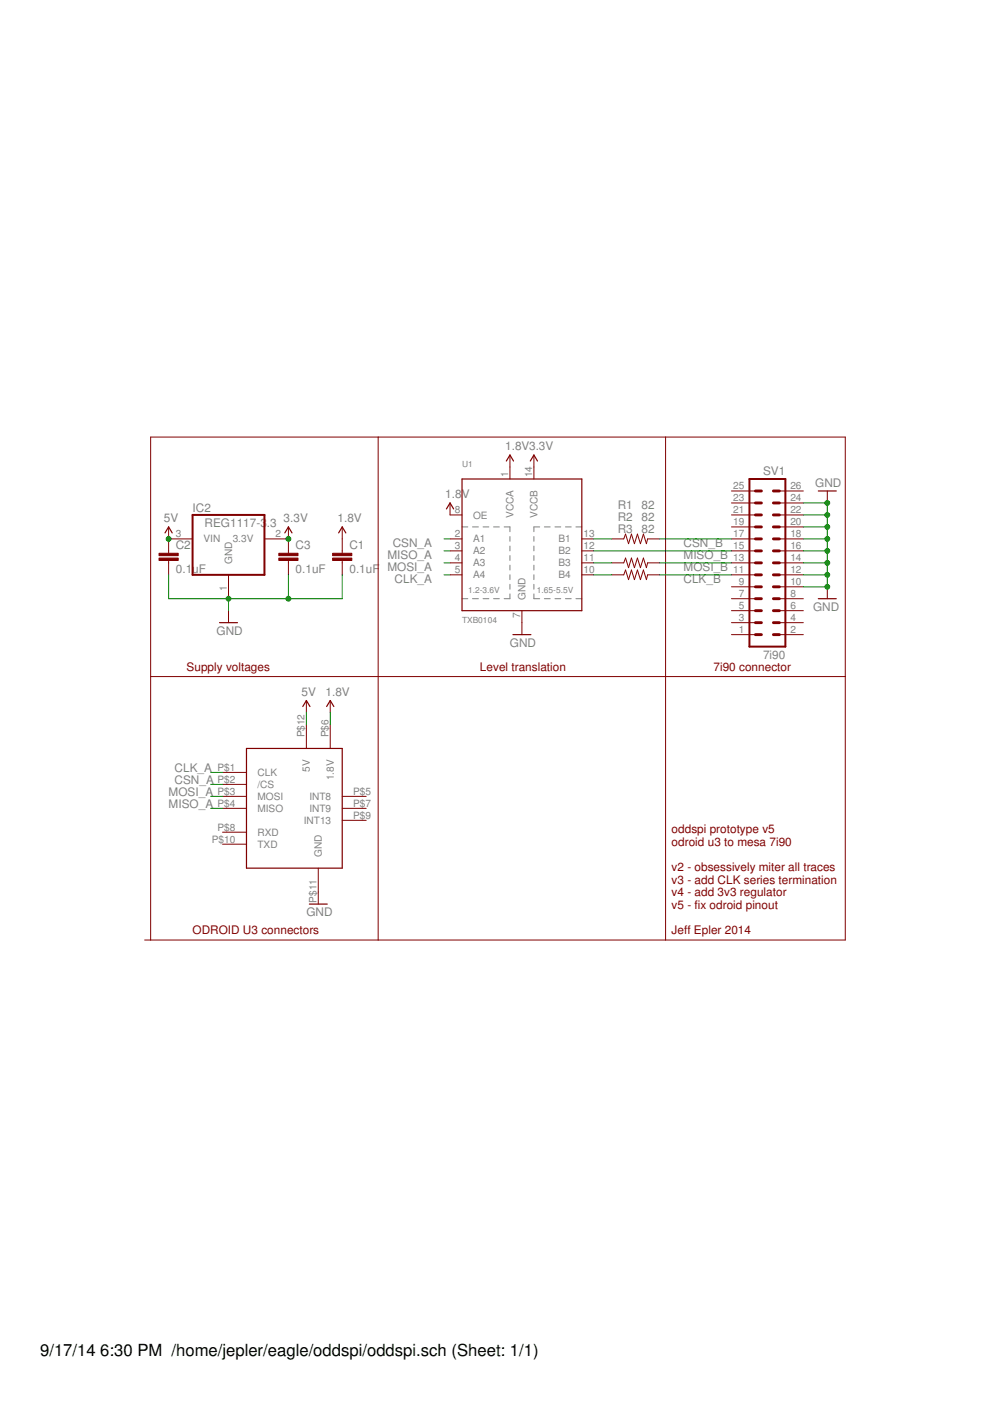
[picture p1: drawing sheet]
<?xml version="1.0" encoding="utf-8"?>
<!DOCTYPE eagle SYSTEM "eagle.dtd">
<!--
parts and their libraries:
SparkFun: Licensing: CC v3.0 Share-Alike You are welcome to use this library for commercial purposes.
SparkFun-Capacitors: Licensing: Creative Commons ShareAlike 4.0 International - https://creativecommons.org/licenses/by-sa/4.0
-->
<eagle version="6.6.0">
<drawing>
<settings>
<setting alwaysvectorfont="no"/>
<setting verticaltext="up"/>
</settings>
<grid distance="0.1" unitdist="inch" unit="inch" style="lines" multiple="1" display="no" altdistance="0.01" altunitdist="inch" altunit="inch"/>
<schematic xreflabel="%F%N/%S.%C%R" xrefpart="/%S.%C%R">
<libraries>
<library name="SparkFun">
<symbols>
<symbol name="GND">
<wire x1="-1.905" y1="0" x2="1.905" y2="0" width="0.254" layer="94"/>
<text x="-2.54" y="-2.54" size="1.778" layer="96">&gt;VALUE</text>
<pin name="GND" x="0" y="2.54" visible="off" length="short" direction="sup" rot="R270"/>
</symbol>
<symbol name="1.8V">
<wire x1="0.762" y1="1.27" x2="0" y2="2.54" width="0.254" layer="94"/>
<wire x1="0" y1="2.54" x2="-0.762" y2="1.27" width="0.254" layer="94"/>
<text x="-1.016" y="3.556" size="1.778" layer="96">&gt;VALUE</text>
<pin name="1.8V" x="0" y="0" visible="off" length="short" direction="sup" rot="R90"/>
</symbol>
<symbol name="5V">
<wire x1="0.762" y1="1.27" x2="0" y2="2.54" width="0.254" layer="94"/>
<wire x1="0" y1="2.54" x2="-0.762" y2="1.27" width="0.254" layer="94"/>
<text x="-1.016" y="3.556" size="1.778" layer="96">&gt;VALUE</text>
<pin name="5V" x="0" y="0" visible="off" length="short" direction="sup" rot="R90"/>
</symbol>
<symbol name="RESISTOR">
<wire x1="-2.54" y1="0" x2="-2.159" y2="1.016" width="0.1524" layer="94"/>
<wire x1="-2.159" y1="1.016" x2="-1.524" y2="-1.016" width="0.1524" layer="94"/>
<wire x1="-1.524" y1="-1.016" x2="-0.889" y2="1.016" width="0.1524" layer="94"/>
<wire x1="-0.889" y1="1.016" x2="-0.254" y2="-1.016" width="0.1524" layer="94"/>
<wire x1="-0.254" y1="-1.016" x2="0.381" y2="1.016" width="0.1524" layer="94"/>
<wire x1="0.381" y1="1.016" x2="1.016" y2="-1.016" width="0.1524" layer="94"/>
<wire x1="1.016" y1="-1.016" x2="1.651" y2="1.016" width="0.1524" layer="94"/>
<wire x1="1.651" y1="1.016" x2="2.286" y2="-1.016" width="0.1524" layer="94"/>
<wire x1="2.286" y1="-1.016" x2="2.54" y2="0" width="0.1524" layer="94"/>
<text x="-3.81" y="1.4986" size="1.778" layer="95">&gt;NAME</text>
<text x="-3.81" y="-3.302" size="1.778" layer="96">&gt;VALUE</text>
<pin name="2" x="5.08" y="0" visible="off" length="short" direction="pas" swaplevel="1" rot="R180"/>
<pin name="1" x="-5.08" y="0" visible="off" length="short" direction="pas" swaplevel="1"/>
</symbol>
<symbol name="3.3V">
<wire x1="0.762" y1="1.27" x2="0" y2="2.54" width="0.254" layer="94"/>
<wire x1="0" y1="2.54" x2="-0.762" y2="1.27" width="0.254" layer="94"/>
<text x="-1.016" y="3.556" size="1.778" layer="96">&gt;VALUE</text>
<pin name="3.3V" x="0" y="0" visible="off" length="short" direction="sup" rot="R90"/>
</symbol>
</symbols>
<devicesets>
<deviceset name="GND" prefix="GND">
<gates>
<gate name="1" symbol="GND" x="0" y="0"/>
</gates>
<devices>
<device name="">
<technologies>
<technology name=""/>
</technologies>
</device>
</devices>
</deviceset>
<deviceset name="1.8V">
<gates>
<gate name="G$1" symbol="1.8V" x="0" y="0"/>
</gates>
<devices>
<device name="">
<technologies>
<technology name=""/>
</technologies>
</device>
</devices>
</deviceset>
<deviceset name="5V">
<gates>
<gate name="G$1" symbol="5V" x="0" y="0"/>
</gates>
<devices>
<device name="">
<technologies>
<technology name=""/>
</technologies>
</device>
</devices>
</deviceset>
<deviceset name="RESISTOR" prefix="R" uservalue="yes">
<gates>
<gate name="G$1" symbol="RESISTOR" x="0" y="0"/>
</gates>
<devices>
<device name="1206" package="1206">
<connects>
<connect gate="G$1" pin="1" pad="1"/>
<connect gate="G$1" pin="2" pad="2"/>
</connects>
<technologies>
<technology name=""/>
</technologies>
</device>
<device name="AXIAL-0.3" package="AXIAL-0.3">
<connects>
<connect gate="G$1" pin="1" pad="P$1"/>
<connect gate="G$1" pin="2" pad="P$2"/>
</connects>
<technologies>
<technology name=""/>
</technologies>
</device>
<device name="2010" package="R2010">
<connects>
<connect gate="G$1" pin="1" pad="1"/>
<connect gate="G$1" pin="2" pad="2"/>
</connects>
<technologies>
<technology name=""/>
</technologies>
</device>
<device name="0805-RES" package="0805">
<connects>
<connect gate="G$1" pin="1" pad="1"/>
<connect gate="G$1" pin="2" pad="2"/>
</connects>
<technologies>
<technology name=""/>
</technologies>
</device>
<device name="0603-RES" package="0603-RES">
<connects>
<connect gate="G$1" pin="1" pad="1"/>
<connect gate="G$1" pin="2" pad="2"/>
</connects>
<technologies>
<technology name=""/>
</technologies>
</device>
<device name="0402-RES" package="0402-RES">
<connects>
<connect gate="G$1" pin="1" pad="1"/>
<connect gate="G$1" pin="2" pad="2"/>
</connects>
<technologies>
<technology name=""/>
</technologies>
</device>
<device name="PTH-1/6W" package="1/6W-RES">
<connects>
<connect gate="G$1" pin="1" pad="1"/>
<connect gate="G$1" pin="2" pad="2"/>
</connects>
<technologies>
<technology name=""/>
</technologies>
</device>
<device name="2512" package="R2512">
<connects>
<connect gate="G$1" pin="1" pad="1"/>
<connect gate="G$1" pin="2" pad="2"/>
</connects>
<technologies>
<technology name=""/>
</technologies>
</device>
<device name="PTH-1/4W" package="AXIAL-0.4">
<connects>
<connect gate="G$1" pin="1" pad="P$1"/>
<connect gate="G$1" pin="2" pad="P$2"/>
</connects>
<technologies>
<technology name=""/>
</technologies>
</device>
<device name="PTH-1/2W" package="AXIAL-0.5">
<connects>
<connect gate="G$1" pin="1" pad="P$1"/>
<connect gate="G$1" pin="2" pad="P$2"/>
</connects>
<technologies>
<technology name=""/>
</technologies>
</device>
<device name="PTH-1W" package="AXIAL-0.6">
<connects>
<connect gate="G$1" pin="1" pad="P$1"/>
<connect gate="G$1" pin="2" pad="P$2"/>
</connects>
<technologies>
<technology name=""/>
</technologies>
</device>
<device name="PTH-2W" package="AXIAL-0.8">
<connects>
<connect gate="G$1" pin="1" pad="P$1"/>
<connect gate="G$1" pin="2" pad="P$2"/>
</connects>
<technologies>
<technology name=""/>
</technologies>
</device>
<device name="KIT" package="AXIAL-0.3-KIT">
<connects>
<connect gate="G$1" pin="1" pad="P$1"/>
<connect gate="G$1" pin="2" pad="P$2"/>
</connects>
<technologies>
<technology name=""/>
</technologies>
</device>
</devices>
</deviceset>
<deviceset name="3.3V" prefix="P+">
<gates>
<gate name="G$1" symbol="3.3V" x="0" y="0"/>
</gates>
<devices>
<device name="">
<technologies>
<technology name=""/>
</technologies>
</device>
</devices>
</deviceset>
</devicesets>
</library>
<library name="SparkFun-Capacitors">
<symbols>
<symbol name="CAP">
<wire x1="0" y1="2.54" x2="0" y2="2.032" width="0.1524" layer="94"/>
<wire x1="0" y1="0" x2="0" y2="0.508" width="0.1524" layer="94"/>
<text x="1.524" y="2.921" size="1.778" layer="95">&gt;NAME</text>
<text x="1.524" y="-2.159" size="1.778" layer="96">&gt;VALUE</text>
<rectangle x1="-2.032" y1="0.508" x2="2.032" y2="1.016" layer="94"/>
<rectangle x1="-2.032" y1="1.524" x2="2.032" y2="2.032" layer="94"/>
<pin name="1" x="0" y="5.08" visible="off" length="short" direction="pas" swaplevel="1" rot="R270"/>
<pin name="2" x="0" y="-2.54" visible="off" length="short" direction="pas" swaplevel="1" rot="R90"/>
</symbol>
</symbols>
<devicesets>
<deviceset name="0.1UF-25V(+80/-20%)(0603)" prefix="C" uservalue="yes">
<gates>
<gate name="G$1" symbol="CAP" x="0" y="-2.54"/>
</gates>
<devices>
<device name="" package="0603-CAP">
<connects>
<connect gate="G$1" pin="1" pad="1"/>
<connect gate="G$1" pin="2" pad="2"/>
</connects>
<technologies>
<technology name="">
<attribute name="PROD_ID" value="CAP-00810"/>
<attribute name="VALUE" value="0.1uF" constant="no"/>
</technology>
</technologies>
</device>
</devices>
</deviceset>
</devicesets>
</library>
<library name="odroid-u3">
<symbols>
<symbol name="ODROID-U3">
<pin name="CLK" x="-5.08" y="20.32" length="middle"/>
<pin name="/CS" x="-5.08" y="17.78" length="middle"/>
<pin name="MOSI" x="-5.08" y="15.24" length="middle" direction="out"/>
<pin name="MISO" x="-5.08" y="12.7" length="middle" direction="in"/>
<pin name="INT8" x="25.4" y="15.24" length="middle" swaplevel="1" rot="R180"/>
<pin name="1.8V" x="17.78" y="30.48" length="middle" direction="sup" rot="R270"/>
<pin name="INT9" x="25.4" y="12.7" length="middle" swaplevel="1" rot="R180"/>
<pin name="RXD" x="-5.08" y="7.62" length="middle"/>
<pin name="INT13" x="25.4" y="10.16" length="middle" swaplevel="2" rot="R180"/>
<pin name="TXD" x="-5.08" y="5.08" length="middle"/>
<pin name="GND" x="15.24" y="-5.08" length="middle" direction="sup" rot="R90"/>
<pin name="5V" x="12.7" y="30.48" length="middle" direction="sup" rot="R270"/>
<wire x1="0" y1="0" x2="20.32" y2="0" width="0.254" layer="94"/>
<wire x1="20.32" y1="0" x2="20.32" y2="25.4" width="0.254" layer="94"/>
<wire x1="20.32" y1="25.4" x2="0" y2="25.4" width="0.254" layer="94"/>
<wire x1="0" y1="25.4" x2="0" y2="0" width="0.254" layer="94"/>
</symbol>
<symbol name="REG1117-3.3">
<wire x1="-7.62" y1="-7.62" x2="7.62" y2="-7.62" width="0.4064" layer="94"/>
<wire x1="7.62" y1="-7.62" x2="7.62" y2="5.08" width="0.4064" layer="94"/>
<wire x1="7.62" y1="5.08" x2="-7.62" y2="5.08" width="0.4064" layer="94"/>
<wire x1="-7.62" y1="5.08" x2="-7.62" y2="-7.62" width="0.4064" layer="94"/>
<text x="-7.62" y="5.715" size="1.778" layer="95" ratio="10">&gt;NAME</text>
<text x="-5.08" y="2.54" size="1.778" layer="96" ratio="10">&gt;VALUE</text>
<pin name="VIN" x="-12.7" y="0" length="middle" direction="in"/>
<pin name="3.3V" x="12.7" y="0" length="middle" direction="sup" rot="R180"/>
<pin name="GND" x="0" y="-12.7" length="middle" direction="pwr" rot="R90"/>
</symbol>
<symbol name="TXB0104PWR">
<wire x1="-12.7" y1="15.24" x2="12.7" y2="15.24" width="0.254" layer="94"/>
<wire x1="12.7" y1="15.24" x2="12.7" y2="-12.7" width="0.254" layer="94"/>
<wire x1="12.7" y1="-12.7" x2="-12.7" y2="-12.7" width="0.254" layer="94"/>
<wire x1="-12.7" y1="-12.7" x2="-12.7" y2="15.24" width="0.254" layer="94"/>
<wire x1="-12.7" y1="-10.16" x2="-2.54" y2="-10.16" width="0.127" layer="97" style="shortdash"/>
<wire x1="-2.54" y1="-10.16" x2="-2.54" y2="5.08" width="0.127" layer="97" style="shortdash"/>
<wire x1="-2.54" y1="5.08" x2="-12.7" y2="5.08" width="0.127" layer="97" style="shortdash"/>
<wire x1="12.7" y1="5.08" x2="2.54" y2="5.08" width="0.127" layer="97" style="shortdash"/>
<wire x1="2.54" y1="5.08" x2="2.54" y2="-10.16" width="0.127" layer="97" style="shortdash"/>
<wire x1="2.54" y1="-10.16" x2="12.7" y2="-10.16" width="0.127" layer="97" style="shortdash"/>
<text x="-12.7" y="17.78" size="1.27" layer="95">&gt;NAME</text>
<text x="-12.7" y="-15.24" size="1.27" layer="96">&gt;VALUE</text>
<text x="-11.43" y="-8.89" size="1.27" layer="97">1.2-3.6V</text>
<text x="3.175" y="-8.89" size="1.27" layer="97">1.65-5.5V</text>
<pin name="VCCA" x="-2.54" y="17.78" length="short" rot="R270"/>
<pin name="A1" x="-15.24" y="2.54" length="short" swaplevel="1"/>
<pin name="A2" x="-15.24" y="0" length="short" swaplevel="1"/>
<pin name="A3" x="-15.24" y="-2.54" length="short" swaplevel="1"/>
<pin name="A4" x="-15.24" y="-5.08" length="short" swaplevel="1"/>
<pin name="GND" x="0" y="-15.24" length="short" rot="R90"/>
<pin name="VCCB" x="2.54" y="17.78" length="short" rot="R270"/>
<pin name="B1" x="15.24" y="2.54" length="short" swaplevel="2" rot="R180"/>
<pin name="B2" x="15.24" y="0" length="short" swaplevel="2" rot="R180"/>
<pin name="B3" x="15.24" y="-2.54" length="short" swaplevel="2" rot="R180"/>
<pin name="B4" x="15.24" y="-5.08" length="short" swaplevel="2" rot="R180"/>
<pin name="OE" x="-15.24" y="7.62" length="short"/>
</symbol>
</symbols>
<devicesets>
<deviceset name="ODROID-U3">
<gates>
<gate name="G$1" symbol="ODROID-U3" x="-12.7" y="-12.7"/>
</gates>
<devices>
<device name="" package="U3V05">
<connects>
<connect gate="G$1" pin="/CS" pad="P$2"/>
<connect gate="G$1" pin="1.8V" pad="P$6"/>
<connect gate="G$1" pin="5V" pad="P$12"/>
<connect gate="G$1" pin="CLK" pad="P$1"/>
<connect gate="G$1" pin="GND" pad="P$11"/>
<connect gate="G$1" pin="INT13" pad="P$9"/>
<connect gate="G$1" pin="INT8" pad="P$5"/>
<connect gate="G$1" pin="INT9" pad="P$7"/>
<connect gate="G$1" pin="MISO" pad="P$4"/>
<connect gate="G$1" pin="MOSI" pad="P$3"/>
<connect gate="G$1" pin="RXD" pad="P$8"/>
<connect gate="G$1" pin="TXD" pad="P$10"/>
</connects>
<technologies>
<technology name=""/>
</technologies>
</device>
<device name="PINSONLY" package="U3V05H">
<connects>
<connect gate="G$1" pin="/CS" pad="P$2"/>
<connect gate="G$1" pin="1.8V" pad="P$6"/>
<connect gate="G$1" pin="5V" pad="P$12"/>
<connect gate="G$1" pin="CLK" pad="P$1"/>
<connect gate="G$1" pin="GND" pad="P$11"/>
<connect gate="G$1" pin="INT13" pad="P$9"/>
<connect gate="G$1" pin="INT8" pad="P$5"/>
<connect gate="G$1" pin="INT9" pad="P$7"/>
<connect gate="G$1" pin="MISO" pad="P$4"/>
<connect gate="G$1" pin="MOSI" pad="P$3"/>
<connect gate="G$1" pin="RXD" pad="P$8"/>
<connect gate="G$1" pin="TXD" pad="P$10"/>
</connects>
<technologies>
<technology name=""/>
</technologies>
</device>
</devices>
</deviceset>
<deviceset name="REG1117-3.3" prefix="IC">
<gates>
<gate name="G$1" symbol="REG1117-3.3" x="0" y="0"/>
</gates>
<devices>
<device name="" package="SOT223">
<connects>
<connect gate="G$1" pin="3.3V" pad="2"/>
<connect gate="G$1" pin="GND" pad="1"/>
<connect gate="G$1" pin="VIN" pad="3"/>
</connects>
<technologies>
<technology name="">
<attribute name="MF" value="" constant="no"/>
<attribute name="MPN" value="REG1117" constant="no"/>
<attribute name="OC_FARNELL" value="1097566" constant="no"/>
<attribute name="OC_NEWARK" value="14P6981" constant="no"/>
</technology>
</technologies>
</device>
<device name="F" package="DD-3">
<connects>
<connect gate="G$1" pin="3.3V" pad="2"/>
<connect gate="G$1" pin="GND" pad="1"/>
<connect gate="G$1" pin="VIN" pad="3"/>
</connects>
<technologies>
<technology name="">
<attribute name="MF" value="TEXAS INSTRUMENTS" constant="no"/>
<attribute name="MPN" value="REG1117FAKTTT" constant="no"/>
<attribute name="OC_FARNELL" value="1296120" constant="no"/>
<attribute name="OC_NEWARK" value="87H2562" constant="no"/>
</technology>
</technologies>
</device>
</devices>
</deviceset>
<deviceset name="TXB0104PWR" prefix="U" uservalue="yes">
<gates>
<gate name="G$1" symbol="TXB0104PWR" x="0" y="0"/>
</gates>
<devices>
<device name="" package="TSSOP14">
<connects>
<connect gate="G$1" pin="A1" pad="2"/>
<connect gate="G$1" pin="A2" pad="3"/>
<connect gate="G$1" pin="A3" pad="4"/>
<connect gate="G$1" pin="A4" pad="5"/>
<connect gate="G$1" pin="B1" pad="13"/>
<connect gate="G$1" pin="B2" pad="12"/>
<connect gate="G$1" pin="B3" pad="11"/>
<connect gate="G$1" pin="B4" pad="10"/>
<connect gate="G$1" pin="GND" pad="7"/>
<connect gate="G$1" pin="OE" pad="8"/>
<connect gate="G$1" pin="VCCA" pad="1"/>
<connect gate="G$1" pin="VCCB" pad="14"/>
</connects>
<technologies>
<technology name=""/>
</technologies>
</device>
<device name="SOIC14" package="SO14">
<connects>
<connect gate="G$1" pin="A1" pad="2"/>
<connect gate="G$1" pin="A2" pad="3"/>
<connect gate="G$1" pin="A3" pad="4"/>
<connect gate="G$1" pin="A4" pad="5"/>
<connect gate="G$1" pin="B1" pad="13"/>
<connect gate="G$1" pin="B2" pad="12"/>
<connect gate="G$1" pin="B3" pad="11"/>
<connect gate="G$1" pin="B4" pad="10"/>
<connect gate="G$1" pin="GND" pad="7"/>
<connect gate="G$1" pin="OE" pad="8"/>
<connect gate="G$1" pin="VCCA" pad="1"/>
<connect gate="G$1" pin="VCCB" pad="14"/>
</connects>
<technologies>
<technology name="">
<attribute name="PROD_ID" value="IC-11329"/>
</technology>
</technologies>
</device>
</devices>
</deviceset>
</devicesets>
</library>
<library name="con-harting-ml">
<symbols>
<symbol name="26P">
<wire x1="3.81" y1="-17.78" x2="-3.81" y2="-17.78" width="0.4064" layer="94"/>
<wire x1="-3.81" y1="17.78" x2="-3.81" y2="-17.78" width="0.4064" layer="94"/>
<wire x1="-3.81" y1="17.78" x2="3.81" y2="17.78" width="0.4064" layer="94"/>
<wire x1="3.81" y1="-17.78" x2="3.81" y2="17.78" width="0.4064" layer="94"/>
<wire x1="1.27" y1="-5.08" x2="2.54" y2="-5.08" width="0.6096" layer="94"/>
<wire x1="1.27" y1="-7.62" x2="2.54" y2="-7.62" width="0.6096" layer="94"/>
<wire x1="1.27" y1="-10.16" x2="2.54" y2="-10.16" width="0.6096" layer="94"/>
<wire x1="1.27" y1="-12.7" x2="2.54" y2="-12.7" width="0.6096" layer="94"/>
<wire x1="1.27" y1="-15.24" x2="2.54" y2="-15.24" width="0.6096" layer="94"/>
<wire x1="-2.54" y1="-5.08" x2="-1.27" y2="-5.08" width="0.6096" layer="94"/>
<wire x1="-2.54" y1="-7.62" x2="-1.27" y2="-7.62" width="0.6096" layer="94"/>
<wire x1="-2.54" y1="-10.16" x2="-1.27" y2="-10.16" width="0.6096" layer="94"/>
<wire x1="-2.54" y1="-12.7" x2="-1.27" y2="-12.7" width="0.6096" layer="94"/>
<wire x1="-2.54" y1="-15.24" x2="-1.27" y2="-15.24" width="0.6096" layer="94"/>
<wire x1="1.27" y1="-2.54" x2="2.54" y2="-2.54" width="0.6096" layer="94"/>
<wire x1="1.27" y1="0" x2="2.54" y2="0" width="0.6096" layer="94"/>
<wire x1="1.27" y1="2.54" x2="2.54" y2="2.54" width="0.6096" layer="94"/>
<wire x1="1.27" y1="5.08" x2="2.54" y2="5.08" width="0.6096" layer="94"/>
<wire x1="1.27" y1="7.62" x2="2.54" y2="7.62" width="0.6096" layer="94"/>
<wire x1="-2.54" y1="-2.54" x2="-1.27" y2="-2.54" width="0.6096" layer="94"/>
<wire x1="-2.54" y1="0" x2="-1.27" y2="0" width="0.6096" layer="94"/>
<wire x1="-2.54" y1="2.54" x2="-1.27" y2="2.54" width="0.6096" layer="94"/>
<wire x1="-2.54" y1="5.08" x2="-1.27" y2="5.08" width="0.6096" layer="94"/>
<wire x1="-2.54" y1="7.62" x2="-1.27" y2="7.62" width="0.6096" layer="94"/>
<wire x1="1.27" y1="10.16" x2="2.54" y2="10.16" width="0.6096" layer="94"/>
<wire x1="1.27" y1="12.7" x2="2.54" y2="12.7" width="0.6096" layer="94"/>
<wire x1="1.27" y1="15.24" x2="2.54" y2="15.24" width="0.6096" layer="94"/>
<wire x1="-2.54" y1="10.16" x2="-1.27" y2="10.16" width="0.6096" layer="94"/>
<wire x1="-2.54" y1="12.7" x2="-1.27" y2="12.7" width="0.6096" layer="94"/>
<wire x1="-2.54" y1="15.24" x2="-1.27" y2="15.24" width="0.6096" layer="94"/>
<text x="-3.81" y="-20.32" size="1.778" layer="96">&gt;VALUE</text>
<text x="-3.81" y="18.542" size="1.778" layer="95">&gt;NAME</text>
<pin name="1" x="7.62" y="-15.24" visible="pad" length="middle" direction="pas" swaplevel="1" rot="R180"/>
<pin name="3" x="7.62" y="-12.7" visible="pad" length="middle" direction="pas" swaplevel="1" rot="R180"/>
<pin name="5" x="7.62" y="-10.16" visible="pad" length="middle" direction="pas" swaplevel="1" rot="R180"/>
<pin name="7" x="7.62" y="-7.62" visible="pad" length="middle" direction="pas" swaplevel="1" rot="R180"/>
<pin name="9" x="7.62" y="-5.08" visible="pad" length="middle" direction="pas" swaplevel="1" rot="R180"/>
<pin name="11" x="7.62" y="-2.54" visible="pad" length="middle" direction="pas" swaplevel="1" rot="R180"/>
<pin name="13" x="7.62" y="0" visible="pad" length="middle" direction="pas" swaplevel="1" rot="R180"/>
<pin name="15" x="7.62" y="2.54" visible="pad" length="middle" direction="pas" swaplevel="1" rot="R180"/>
<pin name="17" x="7.62" y="5.08" visible="pad" length="middle" direction="pas" swaplevel="1" rot="R180"/>
<pin name="19" x="7.62" y="7.62" visible="pad" length="middle" direction="pas" swaplevel="1" rot="R180"/>
<pin name="21" x="7.62" y="10.16" visible="pad" length="middle" direction="pas" swaplevel="1" rot="R180"/>
<pin name="23" x="7.62" y="12.7" visible="pad" length="middle" direction="pas" swaplevel="1" rot="R180"/>
<pin name="25" x="7.62" y="15.24" visible="pad" length="middle" direction="pas" swaplevel="1" rot="R180"/>
<pin name="2" x="-7.62" y="-15.24" visible="pad" length="middle" direction="pas" swaplevel="1"/>
<pin name="4" x="-7.62" y="-12.7" visible="pad" length="middle" direction="pas" swaplevel="1"/>
<pin name="6" x="-7.62" y="-10.16" visible="pad" length="middle" direction="pas" swaplevel="1"/>
<pin name="8" x="-7.62" y="-7.62" visible="pad" length="middle" direction="pas" swaplevel="1"/>
<pin name="10" x="-7.62" y="-5.08" visible="pad" length="middle" direction="pas" swaplevel="1"/>
<pin name="12" x="-7.62" y="-2.54" visible="pad" length="middle" direction="pas" swaplevel="1"/>
<pin name="14" x="-7.62" y="0" visible="pad" length="middle" direction="pas" swaplevel="1"/>
<pin name="16" x="-7.62" y="2.54" visible="pad" length="middle" direction="pas" swaplevel="1"/>
<pin name="18" x="-7.62" y="5.08" visible="pad" length="middle" direction="pas" swaplevel="1"/>
<pin name="20" x="-7.62" y="7.62" visible="pad" length="middle" direction="pas" swaplevel="1"/>
<pin name="22" x="-7.62" y="10.16" visible="pad" length="middle" direction="pas" swaplevel="1"/>
<pin name="24" x="-7.62" y="12.7" visible="pad" length="middle" direction="pas" swaplevel="1"/>
<pin name="26" x="-7.62" y="15.24" visible="pad" length="middle" direction="pas" swaplevel="1"/>
</symbol>
</symbols>
<devicesets>
<deviceset name="ML26" prefix="SV" uservalue="yes">
<gates>
<gate name="1" symbol="26P" x="0" y="0"/>
</gates>
<devices>
<device name="" package="ML26">
<connects>
<connect gate="1" pin="1" pad="1"/>
<connect gate="1" pin="10" pad="10"/>
<connect gate="1" pin="11" pad="11"/>
<connect gate="1" pin="12" pad="12"/>
<connect gate="1" pin="13" pad="13"/>
<connect gate="1" pin="14" pad="14"/>
<connect gate="1" pin="15" pad="15"/>
<connect gate="1" pin="16" pad="16"/>
<connect gate="1" pin="17" pad="17"/>
<connect gate="1" pin="18" pad="18"/>
<connect gate="1" pin="19" pad="19"/>
<connect gate="1" pin="2" pad="2"/>
<connect gate="1" pin="20" pad="20"/>
<connect gate="1" pin="21" pad="21"/>
<connect gate="1" pin="22" pad="22"/>
<connect gate="1" pin="23" pad="23"/>
<connect gate="1" pin="24" pad="24"/>
<connect gate="1" pin="25" pad="25"/>
<connect gate="1" pin="26" pad="26"/>
<connect gate="1" pin="3" pad="3"/>
<connect gate="1" pin="4" pad="4"/>
<connect gate="1" pin="5" pad="5"/>
<connect gate="1" pin="6" pad="6"/>
<connect gate="1" pin="7" pad="7"/>
<connect gate="1" pin="8" pad="8"/>
<connect gate="1" pin="9" pad="9"/>
</connects>
<technologies>
<technology name="">
<attribute name="MF" value="" constant="no"/>
<attribute name="MPN" value="" constant="no"/>
<attribute name="OC_FARNELL" value="unknown" constant="no"/>
<attribute name="OC_NEWARK" value="unknown" constant="no"/>
</technology>
</technologies>
</device>
<device name="L" package="ML26L">
<connects>
<connect gate="1" pin="1" pad="1"/>
<connect gate="1" pin="10" pad="10"/>
<connect gate="1" pin="11" pad="11"/>
<connect gate="1" pin="12" pad="12"/>
<connect gate="1" pin="13" pad="13"/>
<connect gate="1" pin="14" pad="14"/>
<connect gate="1" pin="15" pad="15"/>
<connect gate="1" pin="16" pad="16"/>
<connect gate="1" pin="17" pad="17"/>
<connect gate="1" pin="18" pad="18"/>
<connect gate="1" pin="19" pad="19"/>
<connect gate="1" pin="2" pad="2"/>
<connect gate="1" pin="20" pad="20"/>
<connect gate="1" pin="21" pad="21"/>
<connect gate="1" pin="22" pad="22"/>
<connect gate="1" pin="23" pad="23"/>
<connect gate="1" pin="24" pad="24"/>
<connect gate="1" pin="25" pad="25"/>
<connect gate="1" pin="26" pad="26"/>
<connect gate="1" pin="3" pad="3"/>
<connect gate="1" pin="4" pad="4"/>
<connect gate="1" pin="5" pad="5"/>
<connect gate="1" pin="6" pad="6"/>
<connect gate="1" pin="7" pad="7"/>
<connect gate="1" pin="8" pad="8"/>
<connect gate="1" pin="9" pad="9"/>
</connects>
<technologies>
<technology name="">
<attribute name="MF" value="" constant="no"/>
<attribute name="MPN" value="" constant="no"/>
<attribute name="OC_FARNELL" value="unknown" constant="no"/>
<attribute name="OC_NEWARK" value="unknown" constant="no"/>
</technology>
</technologies>
</device>
<device name="3M" package="3M_26">
<connects>
<connect gate="1" pin="1" pad="1"/>
<connect gate="1" pin="10" pad="10"/>
<connect gate="1" pin="11" pad="11"/>
<connect gate="1" pin="12" pad="12"/>
<connect gate="1" pin="13" pad="13"/>
<connect gate="1" pin="14" pad="14"/>
<connect gate="1" pin="15" pad="15"/>
<connect gate="1" pin="16" pad="16"/>
<connect gate="1" pin="17" pad="17"/>
<connect gate="1" pin="18" pad="18"/>
<connect gate="1" pin="19" pad="19"/>
<connect gate="1" pin="2" pad="2"/>
<connect gate="1" pin="20" pad="20"/>
<connect gate="1" pin="21" pad="21"/>
<connect gate="1" pin="22" pad="22"/>
<connect gate="1" pin="23" pad="23"/>
<connect gate="1" pin="24" pad="24"/>
<connect gate="1" pin="25" pad="25"/>
<connect gate="1" pin="26" pad="26"/>
<connect gate="1" pin="3" pad="3"/>
<connect gate="1" pin="4" pad="4"/>
<connect gate="1" pin="5" pad="5"/>
<connect gate="1" pin="6" pad="6"/>
<connect gate="1" pin="7" pad="7"/>
<connect gate="1" pin="8" pad="8"/>
<connect gate="1" pin="9" pad="9"/>
</connects>
<technologies>
<technology name="">
<attribute name="MF" value="" constant="no"/>
<attribute name="MPN" value="" constant="no"/>
<attribute name="OC_FARNELL" value="unknown" constant="no"/>
<attribute name="OC_NEWARK" value="unknown" constant="no"/>
</technology>
</technologies>
</device>
<device name="3ML" package="3M_26L">
<connects>
<connect gate="1" pin="1" pad="1"/>
<connect gate="1" pin="10" pad="10"/>
<connect gate="1" pin="11" pad="11"/>
<connect gate="1" pin="12" pad="12"/>
<connect gate="1" pin="13" pad="13"/>
<connect gate="1" pin="14" pad="14"/>
<connect gate="1" pin="15" pad="15"/>
<connect gate="1" pin="16" pad="16"/>
<connect gate="1" pin="17" pad="17"/>
<connect gate="1" pin="18" pad="18"/>
<connect gate="1" pin="19" pad="19"/>
<connect gate="1" pin="2" pad="2"/>
<connect gate="1" pin="20" pad="20"/>
<connect gate="1" pin="21" pad="21"/>
<connect gate="1" pin="22" pad="22"/>
<connect gate="1" pin="23" pad="23"/>
<connect gate="1" pin="24" pad="24"/>
<connect gate="1" pin="25" pad="25"/>
<connect gate="1" pin="26" pad="26"/>
<connect gate="1" pin="3" pad="3"/>
<connect gate="1" pin="4" pad="4"/>
<connect gate="1" pin="5" pad="5"/>
<connect gate="1" pin="6" pad="6"/>
<connect gate="1" pin="7" pad="7"/>
<connect gate="1" pin="8" pad="8"/>
<connect gate="1" pin="9" pad="9"/>
</connects>
<technologies>
<technology name="">
<attribute name="MF" value="" constant="no"/>
<attribute name="MPN" value="" constant="no"/>
<attribute name="OC_FARNELL" value="unknown" constant="no"/>
<attribute name="OC_NEWARK" value="unknown" constant="no"/>
</technology>
</technologies>
</device>
</devices>
</deviceset>
</devicesets>
</library>
</libraries>
<attributes>
</attributes>
<variantdefs>
</variantdefs>
<classes>
<class number="0" name="default" width="0.3048" drill="0">
</class>
<class number="1" name="sig5v" width="0.6096" drill="0">
</class>
<class number="2" name="pwr" width="0.6096" drill="0">
</class>
</classes>
<parts>
<part name="U1" library="odroid-u3" deviceset="TXB0104PWR" device="SOIC14" value="TXB0104"/>
<part name="U$5" library="SparkFun" deviceset="1.8V" device=""/>
<part name="GND2" library="SparkFun" deviceset="GND" device=""/>
<part name="C1" library="SparkFun-Capacitors" deviceset="0.1UF-25V(+80/-20%)(0603)" device="" value="0.1uF"/>
<part name="C2" library="SparkFun-Capacitors" deviceset="0.1UF-25V(+80/-20%)(0603)" device="" value="0.1uF"/>
<part name="U$7" library="SparkFun" deviceset="1.8V" device=""/>
<part name="U$9" library="SparkFun" deviceset="1.8V" device=""/>
<part name="SV1" library="con-harting-ml" deviceset="ML26" device="" value="7i90"/>
<part name="R1" library="SparkFun" deviceset="RESISTOR" device="0603-RES" value="82"/>
<part name="C3" library="SparkFun-Capacitors" deviceset="0.1UF-25V(+80/-20%)(0603)" device="" value="0.1uF"/>
<part name="P+1" library="SparkFun" deviceset="3.3V" device=""/>
<part name="GND7" library="SparkFun" deviceset="GND" device=""/>
<part name="U$12" library="SparkFun" deviceset="5V" device=""/>
<part name="P+2" library="SparkFun" deviceset="3.3V" device=""/>
<part name="R2" library="SparkFun" deviceset="RESISTOR" device="0603-RES" value="82"/>
<part name="R3" library="SparkFun" deviceset="RESISTOR" device="0603-RES" value="82"/>
<part name="U$4" library="odroid-u3" deviceset="ODROID-U3" device="" value="ODROID-U3"/>
<part name="U$6" library="SparkFun" deviceset="5V" device=""/>
<part name="U$8" library="SparkFun" deviceset="1.8V" device=""/>
<part name="GND5" library="SparkFun" deviceset="GND" device=""/>
<part name="IC2" library="odroid-u3" deviceset="REG1117-3.3" device=""/>
<part name="GND1" library="SparkFun" deviceset="GND" device=""/>
<part name="GND3" library="SparkFun" deviceset="GND" device=""/>
</parts>
<sheets>
<sheet>
<plain>
<wire x1="-1.27" y1="0" x2="0" y2="0" width="0.1524" layer="94"/>
<wire x1="48.26" y1="0" x2="109.22" y2="0" width="0.1524" layer="94"/>
<wire x1="109.22" y1="0" x2="147.32" y2="0" width="0.1524" layer="94"/>
<wire x1="147.32" y1="0" x2="147.32" y2="55.88" width="0.1524" layer="94"/>
<wire x1="147.32" y1="55.88" x2="147.32" y2="106.68" width="0.1524" layer="94"/>
<wire x1="147.32" y1="106.68" x2="109.22" y2="106.68" width="0.1524" layer="94"/>
<wire x1="109.22" y1="106.68" x2="48.26" y2="106.68" width="0.1524" layer="94"/>
<wire x1="48.26" y1="106.68" x2="0" y2="106.68" width="0.1524" layer="94"/>
<wire x1="0" y1="106.68" x2="0" y2="55.88" width="0.1524" layer="94"/>
<wire x1="0" y1="55.88" x2="0" y2="0" width="0.1524" layer="94"/>
<wire x1="0" y1="0" x2="48.26" y2="0" width="0.1524" layer="94"/>
<wire x1="48.26" y1="0" x2="48.26" y2="106.68" width="0.1524" layer="94"/>
<wire x1="0" y1="55.88" x2="109.22" y2="55.88" width="0.1524" layer="94"/>
<wire x1="109.22" y1="55.88" x2="147.32" y2="55.88" width="0.1524" layer="94"/>
<wire x1="109.22" y1="106.68" x2="109.22" y2="55.88" width="0.1524" layer="94"/>
<text x="8.89" y="1.27" size="1.778" layer="94">ODROID U3 connectors</text>
<text x="7.62" y="57.15" size="1.778" layer="94">Supply voltages</text>
<text x="69.85" y="57.15" size="1.778" layer="94">Level translation</text>
<text x="119.38" y="57.15" size="1.778" layer="94">7i90 connector</text>
<wire x1="109.22" y1="55.88" x2="109.22" y2="0" width="0.1524" layer="94"/>
<text x="110.49" y="1.27" size="1.778" layer="94">oddspi prototype v5
odroid u3 to mesa 7i90

v2 - obsessively miter all traces
v3 - add CLK series termination
v4 - add 3v3 regulator
v5 - fix odroid pinout

Jeff Epler 2014</text>
</plain>
<instances>
<instance part="U1" gate="G$1" x="78.74" y="82.55"/>
<instance part="U$5" gate="G$1" x="76.2" y="100.33"/>
<instance part="GND2" gate="1" x="78.74" y="64.77"/>
<instance part="C1" gate="G$1" x="40.64" y="80.01"/>
<instance part="C2" gate="G$1" x="3.81" y="80.01"/>
<instance part="U$7" gate="G$1" x="40.64" y="85.09"/>
<instance part="U$9" gate="G$1" x="63.5" y="90.17"/>
<instance part="SV1" gate="1" x="130.81" y="80.01" rot="MR0"/>
<instance part="R1" gate="G$1" x="102.87" y="77.47" smashed="yes">
<attribute name="NAME" x="99.06" y="91.44" size="1.778" layer="95"/>
<attribute name="VALUE" x="104.14" y="91.44" size="1.778" layer="96"/>
</instance>
<instance part="C3" gate="G$1" x="29.21" y="80.01"/>
<instance part="P+1" gate="G$1" x="29.21" y="85.09"/>
<instance part="GND7" gate="1" x="16.51" y="67.31"/>
<instance part="U$12" gate="G$1" x="3.81" y="85.09"/>
<instance part="P+2" gate="G$1" x="81.28" y="100.33"/>
<instance part="R2" gate="G$1" x="102.87" y="80.01" smashed="yes">
<attribute name="NAME" x="99.06" y="88.9" size="1.778" layer="95"/>
<attribute name="VALUE" x="104.14" y="88.9" size="1.778" layer="96"/>
</instance>
<instance part="R3" gate="G$1" x="102.87" y="85.09" smashed="yes">
<attribute name="NAME" x="99.06" y="86.36" size="1.778" layer="95"/>
<attribute name="VALUE" x="104.14" y="86.36" size="1.778" layer="96"/>
</instance>
<instance part="U$4" gate="G$1" x="20.32" y="15.24"/>
<instance part="U$6" gate="G$1" x="33.02" y="48.26"/>
<instance part="U$8" gate="G$1" x="38.1" y="48.26"/>
<instance part="GND5" gate="1" x="35.56" y="7.62"/>
<instance part="IC2" gate="G$1" x="16.51" y="85.09"/>
<instance part="GND1" gate="1" x="143.51" y="95.25" rot="MR180"/>
<instance part="GND3" gate="1" x="143.51" y="72.39" rot="MR0"/>
</instances>
<busses>
</busses>
<nets>
<net name="CLK_A" class="0">
<segment>
<label x="59.69" y="77.47" size="1.778" layer="95" rot="R180"/>
<wire x1="63.5" y1="77.47" x2="62.23" y2="77.47" width="0.1524" layer="91"/>
<pinref part="U1" gate="G$1" pin="A4"/>
</segment>
<segment>
<pinref part="U$4" gate="G$1" pin="CLK"/>
<wire x1="15.24" y1="35.56" x2="12.7" y2="35.56" width="0.1524" layer="91"/>
<label x="5.08" y="35.56" size="1.778" layer="95"/>
</segment>
</net>
<net name="MOSI_A" class="0">
<segment>
<label x="59.69" y="80.01" size="1.778" layer="95" rot="R180"/>
<wire x1="63.5" y1="80.01" x2="62.23" y2="80.01" width="0.1524" layer="91"/>
<pinref part="U1" gate="G$1" pin="A3"/>
</segment>
<segment>
<pinref part="U$4" gate="G$1" pin="MOSI"/>
<wire x1="15.24" y1="30.48" x2="12.7" y2="30.48" width="0.1524" layer="91"/>
<label x="3.81" y="30.48" size="1.778" layer="95"/>
</segment>
</net>
<net name="MISO_A" class="0">
<segment>
<label x="59.69" y="82.55" size="1.778" layer="95" rot="R180"/>
<wire x1="63.5" y1="82.55" x2="62.23" y2="82.55" width="0.1524" layer="91"/>
<pinref part="U1" gate="G$1" pin="A2"/>
</segment>
<segment>
<pinref part="U$4" gate="G$1" pin="MISO"/>
<wire x1="15.24" y1="27.94" x2="12.7" y2="27.94" width="0.1524" layer="91"/>
<label x="3.81" y="27.94" size="1.778" layer="95"/>
</segment>
</net>
<net name="CSN_A" class="0">
<segment>
<label x="59.69" y="85.09" size="1.778" layer="95" rot="R180"/>
<wire x1="63.5" y1="85.09" x2="62.23" y2="85.09" width="0.1524" layer="91"/>
<pinref part="U1" gate="G$1" pin="A1"/>
</segment>
<segment>
<pinref part="U$4" gate="G$1" pin="/CS"/>
<wire x1="15.24" y1="33.02" x2="12.7" y2="33.02" width="0.1524" layer="91"/>
<label x="5.08" y="33.02" size="1.778" layer="95"/>
</segment>
</net>
<net name="GND" class="0">
<segment>
<pinref part="U1" gate="G$1" pin="GND"/>
<pinref part="GND2" gate="1" pin="GND"/>
</segment>
<segment>
<wire x1="143.51" y1="92.71" x2="143.51" y2="90.17" width="0.1524" layer="91"/>
<wire x1="143.51" y1="90.17" x2="143.51" y2="87.63" width="0.1524" layer="91"/>
<wire x1="143.51" y1="87.63" x2="143.51" y2="85.09" width="0.1524" layer="91"/>
<wire x1="143.51" y1="85.09" x2="143.51" y2="82.55" width="0.1524" layer="91"/>
<wire x1="143.51" y1="82.55" x2="143.51" y2="80.01" width="0.1524" layer="91"/>
<wire x1="143.51" y1="80.01" x2="143.51" y2="77.47" width="0.1524" layer="91"/>
<wire x1="143.51" y1="77.47" x2="143.51" y2="74.93" width="0.1524" layer="91"/>
<wire x1="143.51" y1="74.93" x2="138.43" y2="74.93" width="0.1524" layer="91"/>
<wire x1="138.43" y1="77.47" x2="143.51" y2="77.47" width="0.1524" layer="91"/>
<junction x="143.51" y="77.47"/>
<wire x1="138.43" y1="80.01" x2="143.51" y2="80.01" width="0.1524" layer="91"/>
<junction x="143.51" y="80.01"/>
<wire x1="138.43" y1="82.55" x2="143.51" y2="82.55" width="0.1524" layer="91"/>
<junction x="143.51" y="82.55"/>
<wire x1="138.43" y1="85.09" x2="143.51" y2="85.09" width="0.1524" layer="91"/>
<junction x="143.51" y="85.09"/>
<wire x1="138.43" y1="87.63" x2="143.51" y2="87.63" width="0.1524" layer="91"/>
<junction x="143.51" y="87.63"/>
<wire x1="138.43" y1="90.17" x2="143.51" y2="90.17" width="0.1524" layer="91"/>
<junction x="143.51" y="90.17"/>
<wire x1="138.43" y1="92.71" x2="143.51" y2="92.71" width="0.1524" layer="91"/>
<pinref part="SV1" gate="1" pin="10"/>
<pinref part="SV1" gate="1" pin="12"/>
<pinref part="SV1" gate="1" pin="14"/>
<pinref part="SV1" gate="1" pin="16"/>
<pinref part="SV1" gate="1" pin="18"/>
<pinref part="SV1" gate="1" pin="20"/>
<pinref part="SV1" gate="1" pin="22"/>
<pinref part="SV1" gate="1" pin="24"/>
<pinref part="GND1" gate="1" pin="GND"/>
<junction x="143.51" y="92.71"/>
<pinref part="GND3" gate="1" pin="GND"/>
<junction x="143.51" y="74.93"/>
</segment>
<segment>
<pinref part="GND7" gate="1" pin="GND"/>
<wire x1="16.51" y1="69.85" x2="16.51" y2="72.39" width="0.1524" layer="91"/>
<wire x1="16.51" y1="72.39" x2="29.21" y2="72.39" width="0.1524" layer="91"/>
<junction x="16.51" y="72.39"/>
<pinref part="C3" gate="G$1" pin="2"/>
<wire x1="29.21" y1="72.39" x2="29.21" y2="77.47" width="0.1524" layer="91"/>
<pinref part="C2" gate="G$1" pin="2"/>
<wire x1="3.81" y1="77.47" x2="3.81" y2="72.39" width="0.1524" layer="91"/>
<wire x1="3.81" y1="72.39" x2="16.51" y2="72.39" width="0.1524" layer="91"/>
<pinref part="C1" gate="G$1" pin="2"/>
<wire x1="40.64" y1="72.39" x2="40.64" y2="77.47" width="0.1524" layer="91"/>
<wire x1="29.21" y1="72.39" x2="40.64" y2="72.39" width="0.1524" layer="91"/>
<junction x="29.21" y="72.39"/>
<pinref part="IC2" gate="G$1" pin="GND"/>
</segment>
<segment>
<pinref part="U$4" gate="G$1" pin="GND"/>
<pinref part="GND5" gate="1" pin="GND"/>
</segment>
</net>
<net name="1.8V" class="2">
<segment>
<pinref part="U1" gate="G$1" pin="VCCA"/>
<pinref part="U$5" gate="G$1" pin="1.8V"/>
</segment>
<segment>
<pinref part="C1" gate="G$1" pin="1"/>
<pinref part="U$7" gate="G$1" pin="1.8V"/>
</segment>
<segment>
<pinref part="U1" gate="G$1" pin="OE"/>
<pinref part="U$9" gate="G$1" pin="1.8V"/>
</segment>
<segment>
<pinref part="U$4" gate="G$1" pin="1.8V"/>
<pinref part="U$8" gate="G$1" pin="1.8V"/>
<wire x1="38.1" y1="48.26" x2="38.1" y2="45.72" width="0.1524" layer="91"/>
</segment>
</net>
<net name="5V" class="2">
<segment>
<pinref part="U$12" gate="G$1" pin="5V"/>
<pinref part="C2" gate="G$1" pin="1"/>
<junction x="3.81" y="85.09"/>
<pinref part="C2" gate="G$1" pin="1"/>
<pinref part="IC2" gate="G$1" pin="VIN"/>
</segment>
<segment>
<pinref part="U$4" gate="G$1" pin="5V"/>
<pinref part="U$6" gate="G$1" pin="5V"/>
<wire x1="33.02" y1="48.26" x2="33.02" y2="45.72" width="0.1524" layer="91"/>
</segment>
</net>
<net name="MOSI_B" class="1">
<segment>
<wire x1="123.19" y1="80.01" x2="107.95" y2="80.01" width="0.1524" layer="91"/>
<label x="113.03" y="80.01" size="1.778" layer="95" rot="MR180"/>
<pinref part="SV1" gate="1" pin="13"/>
<pinref part="R2" gate="G$1" pin="2"/>
</segment>
</net>
<net name="MISO_B" class="1">
<segment>
<label x="113.03" y="82.55" size="1.778" layer="95" rot="MR180"/>
<pinref part="SV1" gate="1" pin="15"/>
<pinref part="U1" gate="G$1" pin="B2"/>
<wire x1="93.98" y1="82.55" x2="123.19" y2="82.55" width="0.1524" layer="91"/>
</segment>
</net>
<net name="CSN_B" class="1">
<segment>
<wire x1="123.19" y1="85.09" x2="107.95" y2="85.09" width="0.1524" layer="91"/>
<label x="113.03" y="85.09" size="1.778" layer="95" rot="MR180"/>
<pinref part="SV1" gate="1" pin="17"/>
<pinref part="R3" gate="G$1" pin="2"/>
</segment>
</net>
<net name="CLK_B" class="1">
<segment>
<wire x1="123.19" y1="77.47" x2="107.95" y2="77.47" width="0.1524" layer="91"/>
<label x="113.03" y="77.47" size="1.778" layer="95" rot="MR180"/>
<pinref part="SV1" gate="1" pin="11"/>
<pinref part="R1" gate="G$1" pin="2"/>
</segment>
</net>
<net name="N$1" class="1">
<segment>
<pinref part="U1" gate="G$1" pin="B4"/>
<pinref part="R1" gate="G$1" pin="1"/>
<wire x1="97.79" y1="77.47" x2="93.98" y2="77.47" width="0.1524" layer="91"/>
</segment>
</net>
<net name="3.3V" class="2">
<segment>
<pinref part="C3" gate="G$1" pin="1"/>
<pinref part="P+1" gate="G$1" pin="3.3V"/>
<junction x="29.21" y="85.09"/>
<pinref part="P+1" gate="G$1" pin="3.3V"/>
<pinref part="IC2" gate="G$1" pin="3.3V"/>
</segment>
<segment>
<pinref part="U1" gate="G$1" pin="VCCB"/>
<pinref part="P+2" gate="G$1" pin="3.3V"/>
</segment>
</net>
<net name="N$2" class="1">
<segment>
<pinref part="R3" gate="G$1" pin="1"/>
<pinref part="U1" gate="G$1" pin="B1"/>
<wire x1="97.79" y1="85.09" x2="93.98" y2="85.09" width="0.1524" layer="91"/>
</segment>
</net>
<net name="N$3" class="1">
<segment>
<pinref part="U1" gate="G$1" pin="B3"/>
<pinref part="R2" gate="G$1" pin="1"/>
<wire x1="93.98" y1="80.01" x2="97.79" y2="80.01" width="0.1524" layer="91"/>
</segment>
</net>
</nets>
</sheet>
</sheets>
</schematic>
</drawing>
<compatibility>
<note version="6.3" minversion="6.2.2" severity="warning">
Since Version 6.2.2 text objects can contain more than one line,
which will not be processed correctly with this version.
</note>
</compatibility>
</eagle>
